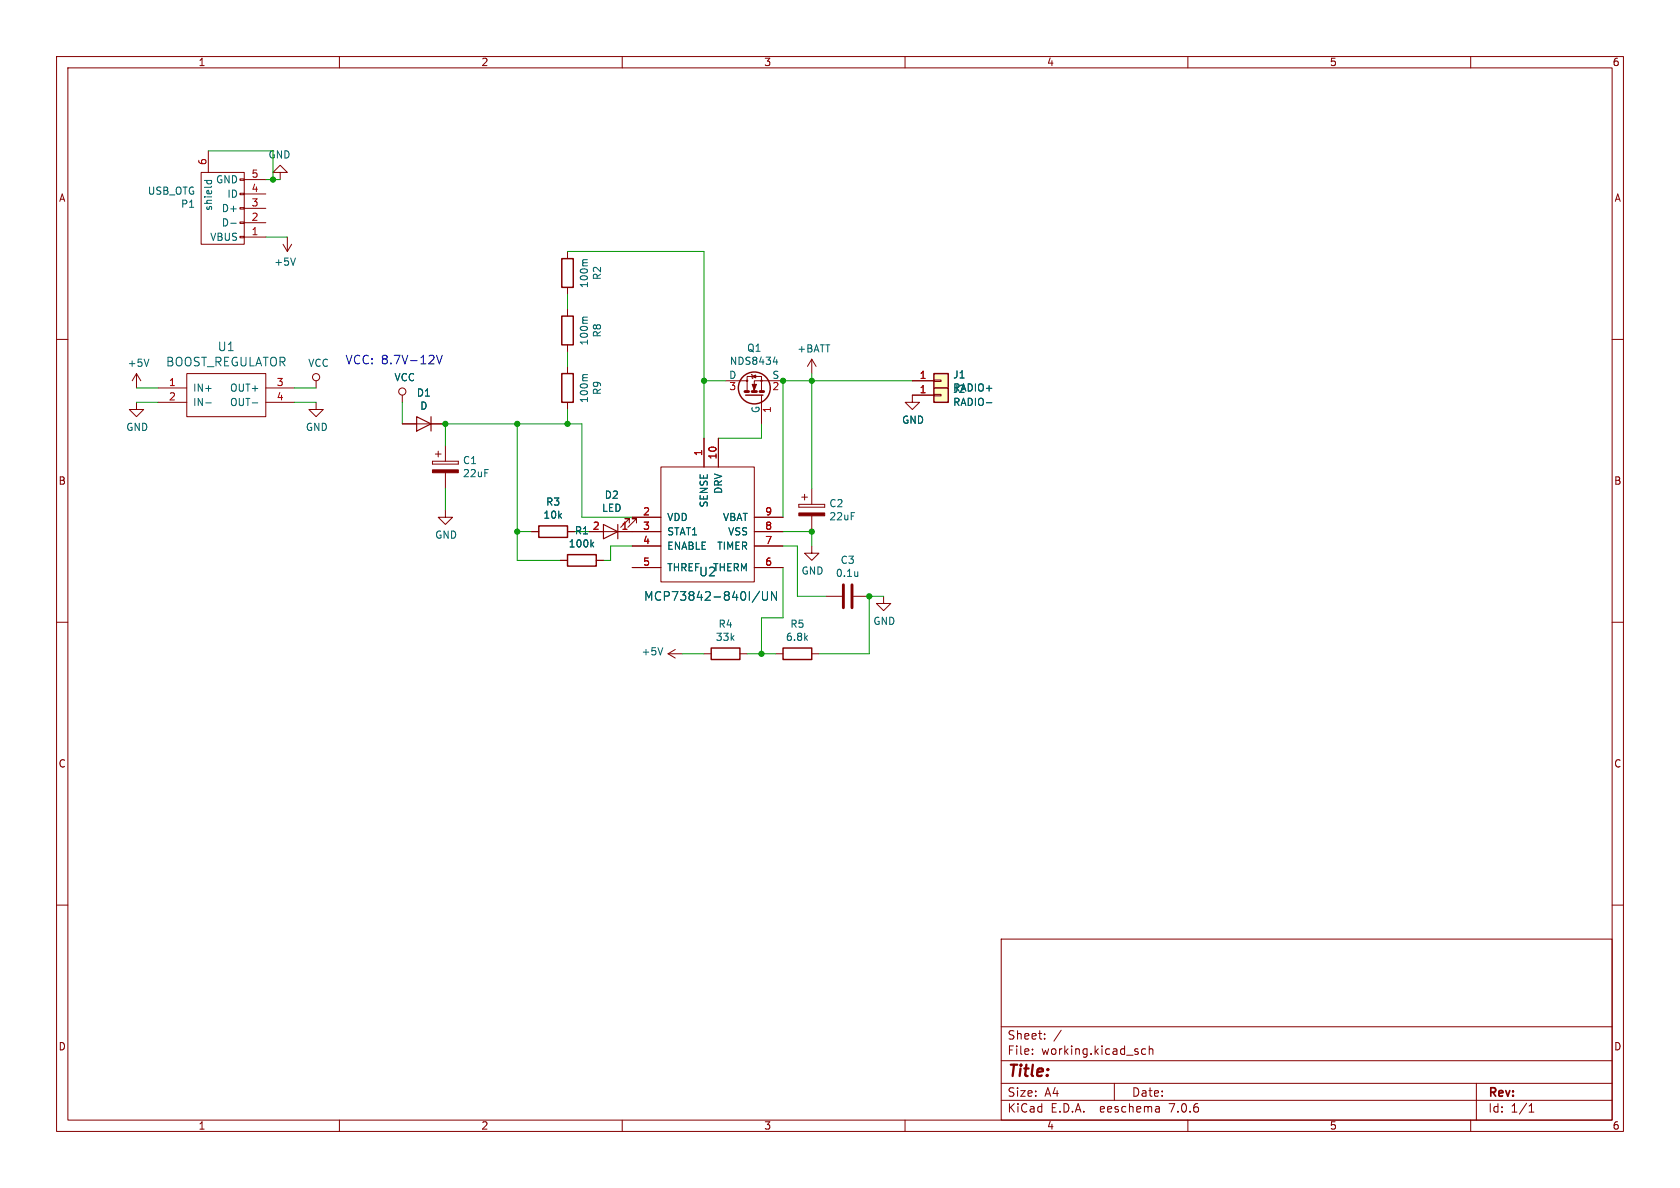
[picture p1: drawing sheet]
<svg xmlns="http://www.w3.org/2000/svg" width="297mm" height="210mm" viewBox="0 0 297 210" stroke-linecap="round" stroke-linejoin="round" font-family="sans-serif">
<g fill="none" stroke="#840000" stroke-width=".18">
<path d="M10 10h277v190h-277zM12 12h273v186h-273zM60 10v2M110 10v2M160 10v2M210 10v2M260 10v2M35.6 30.5h7.6v12.7h-7.6zM36.8 26.7v3.8M42.4 39.2h.8v.3h-.8zM42.4 36.7h.8v.3h-.8zM42.4 34.2h.8v.2h-.8z"/>
<path d="M42.4 31.6h.8v.3h-.8zM43.2 39.4h3.8M43.2 36.8h3.8M43.2 34.3h3.8M43.2 31.8h3.8M49.5 30.5h1.3l-1.3-1.3-1.2 1.3h1.2v1.3M10 60h2M42.4 41.8h.8v.2h-.8zM43.2 41.9h3.8M50 43.2l.8 1.3M50.8 41.9v2.6M51.6 43.2l-.8 1.3"/>
<path d="M100.3 44.5v1.2M100.3 50.8v1.3M100.3 54.6v1.3M285 60h2M24.1 71.1v1.3h1.3l-1.3 1.3-1.2-1.3h1.2M24.1 66l-.7 1.3M24.1 66v2.6M24.1 66l.8 1.3M27.9 68.6h5.1M27.9 71.1h5.1M33 66h14v7.7h-14zM47 68.6h5.1"/>
<path d="M47 71.1h5.1M55.9 71.1v1.3h1.2l-1.2 1.3-1.3-1.3h1.3M55.9 67.3v1.3M71.1 69.9v1.2M71.1 74.9h7.6M77.5 79.8v1M78.7 78.7v2.8M100.3 61v1.2M100.3 64.8v1.2M100.3 71.1v1.3M124.5 77.5v5.1M127 77.5v5.1"/>
<path d="M128.3 67.3h3.8v1.8M132.1 67.3v-.8h2.5v.8h-1.3v1.8M132.8 66.2l.3 .7M134.6 69.9v5M138.4 67.3h-3.8v1.8M143.5 63.5l-.8 1.3M143.5 63.5v2.5M143.5 63.5l.8 1.3M161.3 67.3h3.8M165.1 67.2h1.3v.2h-1.3zM165.1 69.7h1.3v.3h-1.3zM165.1 69.9h-3.8v1.2h1.3l-1.3 1.3-1.3-1.3h1.3"/>
<path d="M76.5 81.5v.5zM76.5 82h4.5zM76.5 81.5h4.5zM77 80.3h1M78.7 90.2v1.2h1.3l-1.3 1.3-1.2-1.3h1.2M78.7 83.6v2.8M81 81.5v.5zM94 94h1.2M99.1 99.1h1.2M100.3 94h1.3M104.1 94h12.7M105.4 99.1h1.3"/>
<path d="M111.3 92.5v-.8h-.8h.8l-1.6 1.5M111.8 91.4h5M111.8 96.5h5M112.5 92.5v-.8h-.7h.7l-1.5 1.5M116.8 82.6h16.5v20.3h-16.5zM133.3 94h5.1M133.3 91.4h5.1M133.3 96.5h5.1M141.2 89.2v.5zM141.2 89.7h4.6zM141.2 89.2h4.6zM141.7 87.9h1"/>
<path d="M142.2 87.4v1M143.5 96.5v1.3h1.3l-1.3 1.3-1.3-1.3h1.3M143.5 86.4v2.8M143.5 91.2v2.8M145.8 89.2v.5zM10 110h2M111.8 100.3h5M118.1 115.6l1.3 .7M118.1 115.6h2.5M119.4 114.8l-1.3 .8M124.5 115.6h1.2M130.8 115.6h1.3"/>
<path d="M133.3 100.3h5.1M137.2 115.6h1.2M143.5 115.6h1.3M146 105.4h2.8M150.9 105.4h2.8M156.2 105.4v1.3h1.3l-1.3 1.3-1.3-1.3h1.3M285 110h2M10 160h2M285 160h2M177 166h108v32h-108zM60 198v2M110 198v2"/>
<path d="M160 198v2M177 194.5h108M177 191.5h108M177 187.5h108M177 181.5h108M182.5 186.3v.1M182.5 185.5v.1M184.7 183.6v.1M184.7 182.8v.1M187.6 182.1l-1.3 2M197 191.5v3M202.5 185.5l-.4-.1-.3 .3v.4l.2 .2h.5"/>
<path d="M203.2 185.5l.2-.1 .3 .1 .1 .9M203.2 184.9v1.5M204.9 195.7l.1 .9M205 196.5l-.2 .1M205 196h-.2M210 198v2M260 198v2M261 191.5v6.5M270.3 196.6h.9M270.3 195.5l.4-.4v1.5"/>
<circle cx="55.9" cy="66.7" r=".63"/>
<circle cx="71.1" cy="69.2" r=".63"/>
<circle cx="132.1" cy="67.3" r=".13"/>
<circle cx="134.6" cy="67.3" r=".13"/>
</g>
<g fill="none" stroke="#840000" stroke-width=".25">
<path d="M99.3 45.7h2v5.1h-2zM99.3 55.9h2v5.1h-2zM99.3 66h2v5.1h-2zM131.8 69.9h3.1M165.1 66h2.5v2.6h-2.5zM165.1 68.6h2.5v2.5h-2.5zM95.2 93h5.1v2h-5.1zM100.3 98h5.1v2.1h-5.1zM125.7 114.6h5.1v2h-5.1zM138.4 114.6h5.1v2h-5.1z"/>
<circle cx="133.3" cy="68.6" r="2.82"/>
</g>
<g fill="none" stroke="#006464" stroke-width=".18">
<path d="M36.1 31.9h1.3M36.6 31.9v.4M37.3 31.9l.1 .4M40.8 39.5h1M52.2 45.6l-.4 1.3M103.9 45.9h-.7l-.2 .4M103.9 56.1h-.7l-.2 .3M26.3 63.5l-.4 1.3M36.4 71.2h.9M44.6 71.2h1M103.9 66.2h-.7l-.2 .4M136.7 64h.8"/>
<path d="M137.3 63.6v.8M174.4 71.2h.9M104.6 96.2l.4 .5M105 95.8l-.5 .5M117.2 114.5l-.5 1.3M134.3 104.5l-1.3 2M134.8 104.6v1.2l.3 .3 .4-.1 .2-.2v-1.2M137.3 104.6v1.5l-.9-1.5v1.5M151.6 101.1v.8M151.6 101.8h.1"/>
</g>
<g fill="#840000" stroke="#840000" stroke-width=".18">
<path d="M76.5 83.1h4.5v.5h-4.5z"/>
<path d="M133 66.5l.6-.2v.5z"/>
<path d="M133 67.9h.7l-.4 1.1z"/>
<path d="M141.2 90.7h4.6v.5h-4.6z"/>
</g>
<path d="M73.7 73.7l2.5 1.2-2.5 1.3zM76.2 73.7v2.5M106.7 92.7l2.5 1.3-2.5 1.3zM109.2 92.7v2.6" fill="none" stroke="#840000" stroke-width=".2"/>
<path d="M131.7 69.2h.6M133 69.2h.7M134.4 69.2h.6M149.1 103.4v4M150.6 103.4v4" fill="none" stroke="#840000" stroke-width=".51"/>
<g fill="#ffffc2" stroke="#ffffc2" stroke-width=".18">
<path d="M165.1 66h2.5v2.6h-2.5z"/>
<path d="M165.1 68.6h2.5v2.5h-2.5z"/>
</g>
<path d="M77.2 62.8l.5 1.5 .5-1.5" fill="none" stroke="#0000c2" stroke-width=".18"/>
<g fill="none" stroke="#009600" stroke-width=".18">
<path d="M36.8 26.7h11.5v5.1M47 31.8h2.5M47 41.9h3.8M100.3 52.1v2.5M100.3 44.5h24.2v33M24.1 71.1h3.8M24.1 68.6h3.8M52.1 71.1h3.8M52.1 68.6h3.8M71.1 71.1v3.8M78.7 78.7v-3.8h24.2v16.5h8.9M91.4 74.9v24.2h7.7"/>
<path d="M100.3 62.2v2.6M100.3 72.4v2.5M124.5 67.3h3.8M134.6 74.9v2.6h-7.6M143.5 66v20.4M161.3 67.3h-22.9v24.1M78.7 86.4v3.8M91.4 94h2.6M101.6 94h2.5M111.8 96.5h-3.9v2.6h-1.2M138.4 94h5.1v2.5M138.4 96.5h2.6v8.9h5"/>
<path d="M120.6 115.6h3.9M132.1 115.6h5.1M138.4 100.3v8.9h-3.8v6.4M156.2 105.4h-2.5v10.2h-8.9"/>
</g>
<g fill="#009600" stroke="#009600" stroke-width=".18">
<circle cx="124.5" cy="67.3" r=".46"/>
<circle cx="100.3" cy="74.9" r=".46"/>
<circle cx="91.4" cy="74.9" r=".46"/>
<circle cx="91.4" cy="94" r=".46"/>
<circle cx="48.3" cy="31.8" r=".46"/>
<circle cx="78.7" cy="74.9" r=".46"/>
<circle cx="143.5" cy="94" r=".46"/>
<circle cx="138.4" cy="67.3" r=".46"/>
<circle cx="143.5" cy="67.3" r=".46"/>
<circle cx="153.7" cy="105.4" r=".46"/>
<circle cx="134.6" cy="115.6" r=".46"/>
</g>
<text font-size="2.8" fill="#840000" x="178" y="190.9">Title:</text>
<g font-size="2.1" fill="#006464">
<text x="29.3" y="65">BOOST_REGULATOR</text>
<text x="38.4" y="62.3">U1</text>
<text x="113.8" y="106.4">MCP73842-840I/UN</text>
<text x="123.5" y="102.1">U2</text>
</g>
<text font-size="2.1" fill="#0000c2" x="61" y="64.5">VCC: 8.7V-12V</text>
<g font-size="2.1" fill="#840000">
<text x="178" y="184">Sheet:</text>
<text x="178" y="186.7">File:</text>
<text x="184.1" y="186.7">working.kicad_sch</text>
<text x="178" y="196.9">KiCad</text>
<text x="178" y="194.1">Size:</text>
<text x="184.7" y="194.1">A4</text>
<text x="185.7" y="196.9">E.D.A.</text>
<text x="194.6" y="196.9">eeschema</text>
<text x="200" y="194.1">Date:</text>
<text x="207" y="196.9">7.0.6</text>
<text x="263" y="194.3">Rev:</text>
<text x="263" y="196.9">Id:</text>
<text x="267.1" y="196.9">1/1</text>
</g>
<g font-size="1.8" fill="#840000">
<text x="35" y="11.9">1</text>
<text x="85" y="11.9">2</text>
<text x="135" y="11.9">3</text>
<text x="185" y="11.9">4</text>
<text x="235" y="11.9">5</text>
<text x="285" y="11.9">6</text>
<text x="10.3" y="35.9">A</text>
<text x="285.3" y="35.9">A</text>
<text x="10.3" y="85.9">B</text>
<text x="285.3" y="85.9">B</text>
<text x="10.3" y="135.9">C</text>
<text x="285.3" y="135.9">C</text>
<text x="10.3" y="185.9">D</text>
<text x="285.3" y="185.9">D</text>
<text x="35" y="199.9">1</text>
<text x="85" y="199.9">2</text>
<text x="135" y="199.9">3</text>
<text x="185" y="199.9">4</text>
<text x="235" y="199.9">5</text>
<text x="285" y="199.9">6</text>
</g>
<g font-size="1.8" fill="#a90000">
<text x="36.6" y="29.3" transform="rotate(-90 36.6 29.3)">6</text>
<text x="44.4" y="34">4</text>
<text x="44.4" y="31.5">5</text>
<text x="44.4" y="41.7">1</text>
<text x="44.4" y="39.1">2</text>
<text x="44.4" y="36.6">3</text>
<text x="29.8" y="68.3">1</text>
<text x="29.8" y="70.9">2</text>
<text x="48.8" y="68.3">3</text>
<text x="48.8" y="70.9">4</text>
<text x="128.8" y="69.3">3</text>
<text x="136.5" y="69.3">2</text>
<text x="162.5" y="67.1">1</text>
<text x="162.5" y="69.6">1</text>
<text x="136.6" y="73.1" transform="rotate(-90 136.6 73.1)">1</text>
<text x="124.2" y="80.7" transform="rotate(-90 124.2 80.7)">1</text>
<text x="126.7" y="81.3" transform="rotate(-90 126.7 81.3)">10</text>
<text x="104.7" y="93.7">2</text>
<text x="109.8" y="93.7">1</text>
<text x="113.6" y="91.2">2</text>
<text x="113.6" y="93.7">3</text>
<text x="135.2" y="93.7">8</text>
<text x="135.2" y="91.2">9</text>
<text x="113.6" y="96.3">4</text>
<text x="113.6" y="100.1">5</text>
<text x="135.2" y="100.1">6</text>
<text x="135.2" y="96.3">7</text>
</g>
<g font-size="1.8" fill="#006464">
<text x="47.4" y="28.2">GND</text>
<text x="26" y="34.6">USB_OTG</text>
<text x="38.1" y="32.6">GND</text>
<text x="40.1" y="35.2">ID</text>
<text x="31.9" y="36.9">P1</text>
<text x="37.7" y="37.4" transform="rotate(-90 37.7 37.4)">shield</text>
<text x="39.1" y="40.2">D-</text>
<text x="39.1" y="37.7">D+</text>
<text x="37.1" y="42.8">VBUS</text>
<text x="48.4" y="47.2">+5V</text>
<text x="104.1" y="51" transform="rotate(-90 104.1 51)">100m</text>
<text x="106.5" y="49.6" transform="rotate(-90 106.5 49.6)">R2</text>
<text x="106.5" y="59.8" transform="rotate(-90 106.5 59.8)">R8</text>
<text x="22.5" y="65">+5V</text>
<text x="54.4" y="65">VCC</text>
<text x="104.1" y="61.2" transform="rotate(-90 104.1 61.2)">100m</text>
<text x="128.9" y="64.7">NDS8434</text>
<text x="132" y="62.4">Q1</text>
<text x="140.9" y="62.5">+BATT</text>
<text x="34" y="69.4">IN+</text>
<text x="34" y="72">IN-</text>
<text x="40.6" y="69.4">OUT+</text>
<text x="40.6" y="72">OUT-</text>
<text x="69.6" y="67.6">VCC</text>
<text x="73.6" y="70.3">D1</text>
<text x="104.1" y="71.3" transform="rotate(-90 104.1 71.3)">100m</text>
<text x="106.5" y="69.9" transform="rotate(-90 106.5 69.9)">R9</text>
<text x="128.8" y="67.1">D</text>
<text x="136.5" y="67.1">S</text>
<text x="168.4" y="67.1">J1</text>
<text x="168.4" y="69.4">RADIO+</text>
<text x="168.4" y="69.6">J2</text>
<text x="168.4" y="72">RADIO-</text>
<text x="22.2" y="76.4">GND</text>
<text x="54" y="76.4">GND</text>
<text x="74.2" y="72.6">D</text>
<text x="134.4" y="73.1" transform="rotate(-90 134.4 73.1)">G</text>
<text x="159.4" y="75.1">GND</text>
<text x="81.7" y="82.2">C1</text>
<text x="81.7" y="84.6">22uF</text>
<text x="96.4" y="89.6">R3</text>
<text x="106.8" y="88.4">D2</text>
<text x="125.3" y="89.8" transform="rotate(-90 125.3 89.8)">SENSE</text>
<text x="127.9" y="87.4" transform="rotate(-90 127.9 87.4)">DRV</text>
<text x="146.5" y="89.9">C2</text>
<text x="76.8" y="95.4">GND</text>
<text x="96" y="91.9">10k</text>
<text x="101.5" y="94.7">R1</text>
<text x="106.3" y="90.7">LED</text>
<text x="117.9" y="92.3">VDD</text>
<text x="117.9" y="94.8">STAT1</text>
<text x="127.7" y="92.3">VBAT</text>
<text x="128.6" y="94.8">VSS</text>
<text x="146.5" y="92.2">22uF</text>
<text x="100.4" y="97">100k</text>
<text x="117.9" y="97.4">ENABLE</text>
<text x="117.9" y="101.2">THREF</text>
<text x="126" y="101.2">THERM</text>
<text x="126.7" y="97.4">TIMER</text>
<text x="141.6" y="101.8">GND</text>
<text x="148.5" y="99.9">C3</text>
<text x="147.7" y="102.2">0.1u</text>
<text x="126.4" y="113.5">33k</text>
<text x="126.9" y="111.2">R4</text>
<text x="138.8" y="113.5">6.8k</text>
<text x="139.6" y="111.2">R5</text>
<text x="154.3" y="110.7">GND</text>
<text x="113.3" y="116.1">+5V</text>
</g>
</svg>
